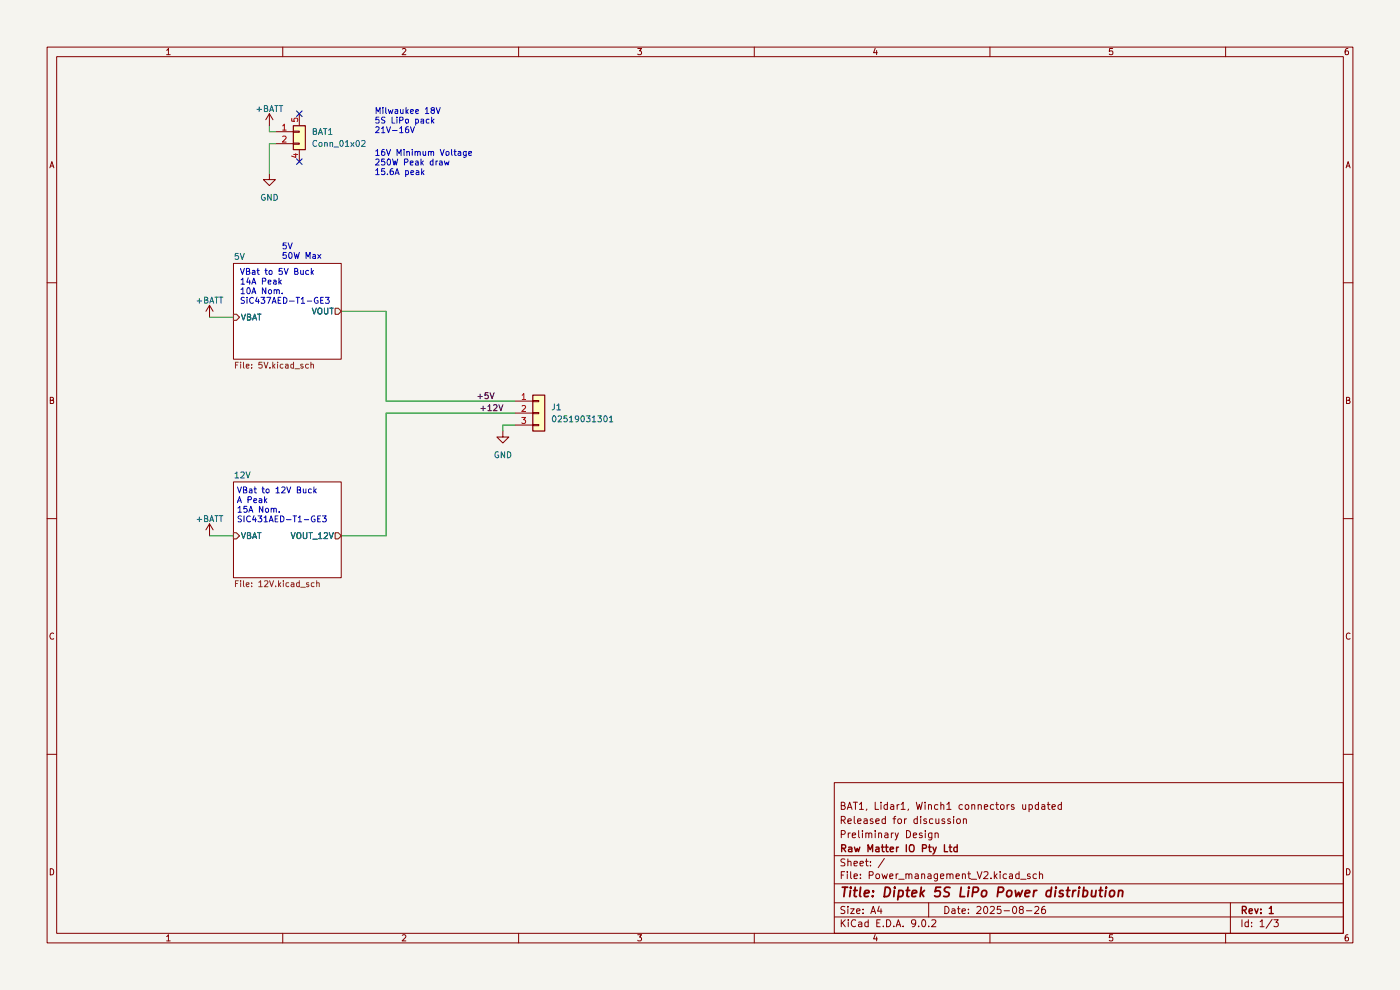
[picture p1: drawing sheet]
(kicad_sch
 (version 20250114)
 (generator "eeschema")
 (generator_version "9.0")
 (paper "A4")
 (title_block
  (title "Diptek 5S LiPo Power distribution ")
  (date "2025-08-26")
  (rev "1")
  (company "Raw Matter IO Pty Ltd")
  (comment 1 "Preliminary Design")
  (comment 2 "Released for discussion")
  (comment 3 "BAT1, Lidar1, Winch1 connectors updated"))
 (lib_symbols
  (symbol "Conn_01x02_3"
   (pin_names
    (offset 1.016) (hide yes)) (exclude_from_sim no) (in_bom yes) (on_board yes)
   (property "Reference" "BAT1" (at 2.54 0.0001 0) (effects (font (size 1.27 1.27)) (justify left)))
   (property "Value" "Conn_01x02" (at 2.54 -2.5399 0) (effects (font (size 1.27 1.27)) (justify left)))
   (property "Footprint" "Library:CONN02_1723103302_MOL" (at 0 0 0) (effects (font (size 1.27 1.27)) (hide yes)))
   (property "Datasheet" "" (at 0 0 0) (effects (font (size 1.27 1.27)) (hide yes)))
   (property "Description" "" (at 0 0 0) (effects (font (size 1.27 1.27))))
   (property "Digikey" "WM11825-ND" (at 0 0 0) (effects (font (size 1.27 1.27)) (hide yes)))
   (property "Manufacturer" "Molex" (at 0 0 0) (effects (font (size 1.27 1.27)) (hide yes)))
   (property "Part" "1723101302" (at 0 0 0) (effects (font (size 1.27 1.27)) (hide yes)))
   (symbol "Conn_01x02_3_1_1"
    (rectangle (start -1.27 1.27) (end 1.27 -3.81) (stroke (width 0.254) (type default)) (fill (type background)))
    (rectangle (start -1.27 0.127) (end 0 -0.127) (stroke (width 0.1524) (type default)) (fill (type none)))
    (rectangle (start -1.27 -2.413) (end 0 -2.667) (stroke (width 0.1524) (type default)) (fill (type none)))
    (pin passive line (at -5.08 0 0) (length 3.81) (name "Pin_1" (effects (font (size 1.27 1.27)))) (number "1" (effects (font (size 1.27 1.27)))))
    (pin passive line (at -5.08 -2.54 0) (length 3.81) (name "Pin_2" (effects (font (size 1.27 1.27)))) (number "2" (effects (font (size 1.27 1.27)))))
    (pin passive line (at 0 3.81 270) (length 2.54) (name "" (effects (font (size 1.27 1.27)))) (number "5" (effects (font (size 1.27 1.27)))))
    (pin passive line (at 0 -6.35 90) (length 2.54) (name "" (effects (font (size 1.27 1.27)))) (number "4" (effects (font (size 1.27 1.27))))))
   (embedded_fonts no))
  (symbol "Connector_Generic:Conn_01x03"
   (pin_names
    (offset 1.016) (hide yes)) (exclude_from_sim no) (in_bom yes) (on_board yes)
   (property "Reference" "J" (at 0 5.08 0) (effects (font (size 1.27 1.27))))
   (property "Value" "Conn_01x03" (at 0 -5.08 0) (effects (font (size 1.27 1.27))))
   (property "Footprint" "" (at 0 0 0) (effects (font (size 1.27 1.27)) (hide yes)))
   (property "Datasheet" "~" (at 0 0 0) (effects (font (size 1.27 1.27)) (hide yes)))
   (property "Description" "Generic connector, single row, 01x03, script generated (kicad-library-utils/schlib/autogen/connector/)" (at 0 0 0) (effects (font (size 1.27 1.27)) (hide yes)))
   (symbol "Conn_01x03_1_1"
    (rectangle (start -1.27 3.81) (end 1.27 -3.81) (stroke (width 0.254) (type default)) (fill (type background)))
    (rectangle (start -1.27 2.667) (end 0 2.413) (stroke (width 0.1524) (type default)) (fill (type none)))
    (rectangle (start -1.27 0.127) (end 0 -0.127) (stroke (width 0.1524) (type default)) (fill (type none)))
    (rectangle (start -1.27 -2.413) (end 0 -2.667) (stroke (width 0.1524) (type default)) (fill (type none)))
    (pin passive line (at -5.08 2.54 0) (length 3.81) (name "Pin_1" (effects (font (size 1.27 1.27)))) (number "1" (effects (font (size 1.27 1.27)))))
    (pin passive line (at -5.08 0 0) (length 3.81) (name "Pin_2" (effects (font (size 1.27 1.27)))) (number "2" (effects (font (size 1.27 1.27)))))
    (pin passive line (at -5.08 -2.54 0) (length 3.81) (name "Pin_3" (effects (font (size 1.27 1.27)))) (number "3" (effects (font (size 1.27 1.27))))))
   (embedded_fonts no))
  (symbol "power:+BATT"
   (power)
   (pin_names
    (offset 0)) (exclude_from_sim no) (in_bom yes) (on_board yes)
   (property "Reference" "#PWR" (at 0 -3.81 0) (effects (font (size 1.27 1.27)) (hide yes)))
   (property "Value" "+BATT" (at 0 3.556 0) (effects (font (size 1.27 1.27))))
   (property "Footprint" "" (at 0 0 0) (effects (font (size 1.27 1.27)) (hide yes)))
   (property "Datasheet" "" (at 0 0 0) (effects (font (size 1.27 1.27)) (hide yes)))
   (property "Description" "Power symbol creates a global label with name \"+BATT\"" (at 0 0 0) (effects (font (size 1.27 1.27)) (hide yes)))
   (symbol "+BATT_0_1"
    (polyline (pts (xy -0.762 1.27) (xy 0 2.54)) (stroke (width 0) (type default)) (fill (type none)))
    (polyline (pts (xy 0 2.54) (xy 0.762 1.27)) (stroke (width 0) (type default)) (fill (type none)))
    (polyline (pts (xy 0 0) (xy 0 2.54)) (stroke (width 0) (type default)) (fill (type none))))
   (symbol "+BATT_1_1"
    (pin power_in line (at 0 0 90) (length 0) (hide yes) (name "+BATT" (effects (font (size 1.27 1.27)))) (number "1" (effects (font (size 1.27 1.27))))))
   (embedded_fonts no))
  (symbol "power:GND"
   (power)
   (pin_names
    (offset 0)) (exclude_from_sim no) (in_bom yes) (on_board yes)
   (property "Reference" "#PWR" (at 0 -6.35 0) (effects (font (size 1.27 1.27)) (hide yes)))
   (property "Value" "GND" (at 0 -3.81 0) (effects (font (size 1.27 1.27))))
   (property "Footprint" "" (at 0 0 0) (effects (font (size 1.27 1.27)) (hide yes)))
   (property "Datasheet" "" (at 0 0 0) (effects (font (size 1.27 1.27)) (hide yes)))
   (property "Description" "Power symbol creates a global label with name \"GND\" , ground" (at 0 0 0) (effects (font (size 1.27 1.27)) (hide yes)))
   (symbol "GND_0_1"
    (polyline (pts (xy 0 0) (xy 0 -1.27) (xy 1.27 -1.27) (xy 0 -2.54) (xy -1.27 -1.27) (xy 0 -1.27)) (stroke (width 0) (type default)) (fill (type none))))
   (symbol "GND_1_1"
    (pin power_in line (at 0 0 270) (length 0) (hide yes) (name "GND" (effects (font (size 1.27 1.27)))) (number "1" (effects (font (size 1.27 1.27))))))
   (embedded_fonts no)))
 (text "Milwaukee 18V\n5S LiPo pack\n21V-16V"
  (exclude_from_sim no)
  (at 79.375 28.575 0)
  (effects (font (size 1.27 1.27)) (justify left bottom)))
 (text "16V Minimum Voltage\n250W Peak draw\n15.6A peak\n"
  (exclude_from_sim no)
  (at 79.375 37.465 0)
  (effects (font (size 1.27 1.27)) (justify left bottom)))
 (text "5V\n50W Max"
  (exclude_from_sim no)
  (at 59.69 55.245 0)
  (effects (font (size 1.27 1.27)) (justify left bottom)))
 (text "VBat to 5V Buck\n14A Peak\n10A Nom.\nSiC437AED-T1-GE3"
  (exclude_from_sim no)
  (at 50.8 64.77 0)
  (effects (font (size 1.27 1.27)) (justify left bottom)))
 (text "VBat to 12V Buck\nA Peak\n15A Nom.\nSIC431AED-T1-GE3"
  (exclude_from_sim no)
  (at 50.165 111.125 0)
  (effects (font (size 1.27 1.27)) (justify left bottom)))
 (no_connect
  (at 63.5 24.13))
 (no_connect
  (at 63.5 34.29))
 (wire
  (pts (xy 58.42 27.94) (xy 57.15 27.94))
  (stroke (width 0) (type default)))
 (wire
  (pts (xy 81.915 66.04) (xy 81.915 85.09))
  (stroke (width 0) (type default)))
 (wire
  (pts (xy 81.915 85.09) (xy 109.22 85.09))
  (stroke (width 0) (type default)))
 (wire
  (pts (xy 109.22 90.17) (xy 106.68 90.17))
  (stroke (width 0) (type default)))
 (wire
  (pts (xy 57.15 27.94) (xy 57.15 26.67))
  (stroke (width 0) (type default)))
 (wire
  (pts (xy 81.915 87.63) (xy 109.22 87.63))
  (stroke (width 0) (type default)))
 (wire
  (pts (xy 72.39 66.04) (xy 81.915 66.04))
  (stroke (width 0) (type default)))
 (wire
  (pts (xy 44.45 67.31) (xy 49.53 67.31))
  (stroke (width 0) (type default)))
 (wire
  (pts (xy 57.15 30.48) (xy 57.15 36.83))
  (stroke (width 0) (type default)))
 (wire
  (pts (xy 81.915 113.665) (xy 81.915 87.63))
  (stroke (width 0) (type default)))
 (wire
  (pts (xy 72.39 113.665) (xy 81.915 113.665))
  (stroke (width 0) (type default)))
 (wire
  (pts (xy 44.45 113.665) (xy 49.53 113.665))
  (stroke (width 0) (type default)))
 (wire
  (pts (xy 58.42 30.48) (xy 57.15 30.48))
  (stroke (width 0) (type default)))
 (wire
  (pts (xy 106.68 90.17) (xy 106.68 91.44))
  (stroke (width 0) (type default)))
 (label "+12V"
  (at 101.6 87.63 0)
  (effects (font (size 1.27 1.27)) (justify left bottom)))
 (label "+5V"
  (at 100.965 85.09 0)
  (effects (font (size 1.27 1.27)) (justify left bottom)))
 (symbol
  (lib_id "power:GND")
  (at 57.15 36.83 0)
  (unit 1)
  (exclude_from_sim no)
  (in_bom yes)
  (on_board yes)
  (dnp no)
  (fields_autoplaced yes)
  (property "Reference" "#PWR04" (at 57.15 43.18 0) (effects (font (size 1.27 1.27)) (hide yes)))
  (property "Value" "GND" (at 57.15 41.91 0) (effects (font (size 1.27 1.27))))
  (property "Footprint" "" (at 57.15 36.83 0) (effects (font (size 1.27 1.27)) (hide yes)))
  (property "Datasheet" "" (at 57.15 36.83 0) (effects (font (size 1.27 1.27)) (hide yes)))
  (property "Description" "" (at 57.15 36.83 0) (effects (font (size 1.27 1.27))))
  (pin "1"))
 (symbol
  (lib_id "power:+BATT")
  (at 57.15 26.67 0)
  (unit 1)
  (exclude_from_sim no)
  (in_bom yes)
  (on_board yes)
  (dnp no)
  (property "Reference" "#PWR03" (at 57.15 30.48 0) (effects (font (size 1.27 1.27)) (hide yes)))
  (property "Value" "+BATT" (at 57.15 23.0942 0) (effects (font (size 1.27 1.27))))
  (property "Footprint" "" (at 57.15 26.67 0) (effects (font (size 1.27 1.27)) (hide yes)))
  (property "Datasheet" "" (at 57.15 26.67 0) (effects (font (size 1.27 1.27)) (hide yes)))
  (property "Description" "" (at 57.15 26.67 0) (effects (font (size 1.27 1.27))))
  (pin "1"))
 (symbol
  (lib_id "power:+BATT")
  (at 44.45 67.31 0)
  (unit 1)
  (exclude_from_sim no)
  (in_bom yes)
  (on_board yes)
  (dnp no)
  (fields_autoplaced yes)
  (property "Reference" "#PWR01" (at 44.45 71.12 0) (effects (font (size 1.27 1.27)) (hide yes)))
  (property "Value" "+BATT" (at 44.45 63.7342 0) (effects (font (size 1.27 1.27))))
  (property "Footprint" "" (at 44.45 67.31 0) (effects (font (size 1.27 1.27)) (hide yes)))
  (property "Datasheet" "" (at 44.45 67.31 0) (effects (font (size 1.27 1.27)) (hide yes)))
  (property "Description" "" (at 44.45 67.31 0) (effects (font (size 1.27 1.27))))
  (pin "1"))
 (symbol
  (lib_id "power:+BATT")
  (at 44.45 113.665 0)
  (unit 1)
  (exclude_from_sim no)
  (in_bom yes)
  (on_board yes)
  (dnp no)
  (fields_autoplaced yes)
  (property "Reference" "#PWR02" (at 44.45 117.475 0) (effects (font (size 1.27 1.27)) (hide yes)))
  (property "Value" "+BATT" (at 44.45 110.0892 0) (effects (font (size 1.27 1.27))))
  (property "Footprint" "" (at 44.45 113.665 0) (effects (font (size 1.27 1.27)) (hide yes)))
  (property "Datasheet" "" (at 44.45 113.665 0) (effects (font (size 1.27 1.27)) (hide yes)))
  (property "Description" "" (at 44.45 113.665 0) (effects (font (size 1.27 1.27))))
  (pin "1"))
 (symbol
  (lib_name "Conn_01x02_3")
  (lib_id "Connector_Generic:Conn_01x02")
  (at 63.5 27.94 0)
  (unit 1)
  (exclude_from_sim no)
  (in_bom yes)
  (on_board yes)
  (dnp no)
  (fields_autoplaced yes)
  (property "Reference" "BAT1" (at 66.04 27.9399 0) (effects (font (size 1.27 1.27)) (justify left)))
  (property "Value" "Conn_01x02" (at 66.04 30.4799 0) (effects (font (size 1.27 1.27)) (justify left)))
  (property "Footprint" "Library:CONN02_1723103302_MOL" (at 63.5 27.94 0) (effects (font (size 1.27 1.27)) (hide yes)))
  (property "Datasheet" "" (at 63.5 27.94 0) (effects (font (size 1.27 1.27)) (hide yes)))
  (property "Description" "" (at 63.5 27.94 0) (effects (font (size 1.27 1.27))))
  (property "Digikey" "WM11825-ND" (at 63.5 27.94 0) (effects (font (size 1.27 1.27)) (hide yes)))
  (property "Manufacturer" "Molex" (at 63.5 27.94 0) (effects (font (size 1.27 1.27)) (hide yes)))
  (property "Part" "1723101302" (at 63.5 27.94 0) (effects (font (size 1.27 1.27)) (hide yes)))
  (pin "1")
  (pin "2")
  (pin "4")
  (pin "5"))
 (symbol
  (lib_id "Connector_Generic:Conn_01x03")
  (at 114.3 87.63 0)
  (unit 1)
  (exclude_from_sim no)
  (in_bom yes)
  (on_board yes)
  (dnp no)
  (fields_autoplaced yes)
  (property "Reference" "J1" (at 116.84 86.3599 0) (effects (font (size 1.27 1.27)) (justify left)))
  (property "Value" "02519031301" (at 116.84 88.8999 0) (effects (font (size 1.27 1.27)) (justify left)))
  (property "Footprint" "" (at 114.3 87.63 0) (effects (font (size 1.27 1.27)) (hide yes)))
  (property "Datasheet" "~" (at 114.3 87.63 0) (effects (font (size 1.27 1.27)) (hide yes)))
  (property "Description" "Generic connector, single row, 01x03, script generated (kicad-library-utils/schlib/autogen/connector/)" (at 114.3 87.63 0) (effects (font (size 1.27 1.27)) (hide yes)))
  (pin "2")
  (pin "3")
  (pin "1"))
 (symbol
  (lib_id "power:GND")
  (at 106.68 91.44 0)
  (unit 1)
  (exclude_from_sim no)
  (in_bom yes)
  (on_board yes)
  (dnp no)
  (fields_autoplaced yes)
  (property "Reference" "#PWR05" (at 106.68 97.79 0) (effects (font (size 1.27 1.27)) (hide yes)))
  (property "Value" "GND" (at 106.68 96.52 0) (effects (font (size 1.27 1.27))))
  (property "Footprint" "" (at 106.68 91.44 0) (effects (font (size 1.27 1.27)) (hide yes)))
  (property "Datasheet" "" (at 106.68 91.44 0) (effects (font (size 1.27 1.27)) (hide yes)))
  (property "Description" "" (at 106.68 91.44 0) (effects (font (size 1.27 1.27))))
  (pin "1"))
 (sheet
  (at 49.53 55.88)
  (size 22.86 20.32)
  (exclude_from_sim no)
  (in_bom yes)
  (on_board yes)
  (dnp no)
  (fields_autoplaced yes)
  (stroke (width 0.1524) (type solid))
  (fill (color 0 0 0 0.0000))
  (property "Sheetname" "5V" (at 49.53 55.1684 0) (effects (font (size 1.27 1.27)) (justify left bottom)))
  (property "Sheetfile" "5V.kicad_sch" (at 49.53 76.7846 0) (effects (font (size 1.27 1.27)) (justify left top)))
  (pin "VBAT" input (at 49.53 67.31 180) (effects (font (size 1.27 1.27)) (justify left)))
  (pin "VOUT" output (at 72.39 66.04 0) (effects (font (size 1.27 1.27)) (justify right))))
 (sheet
  (at 49.53 102.235)
  (size 22.86 20.32)
  (exclude_from_sim no)
  (in_bom yes)
  (on_board yes)
  (dnp no)
  (fields_autoplaced yes)
  (stroke (width 0.1524) (type solid))
  (fill (color 0 0 0 0.0000))
  (property "Sheetname" "12V" (at 49.53 101.5234 0) (effects (font (size 1.27 1.27)) (justify left bottom)))
  (property "Sheetfile" "12V.kicad_sch" (at 49.53 123.1396 0) (effects (font (size 1.27 1.27)) (justify left top)))
  (pin "VBAT" input (at 49.53 113.665 180) (effects (font (size 1.27 1.27)) (justify left)))
  (pin "VOUT_12V" output (at 72.39 113.665 0) (effects (font (size 1.27 1.27)) (justify right))))
 (sheet_instances
  (path ""
   (page "1")))
 (embedded_fonts no))
